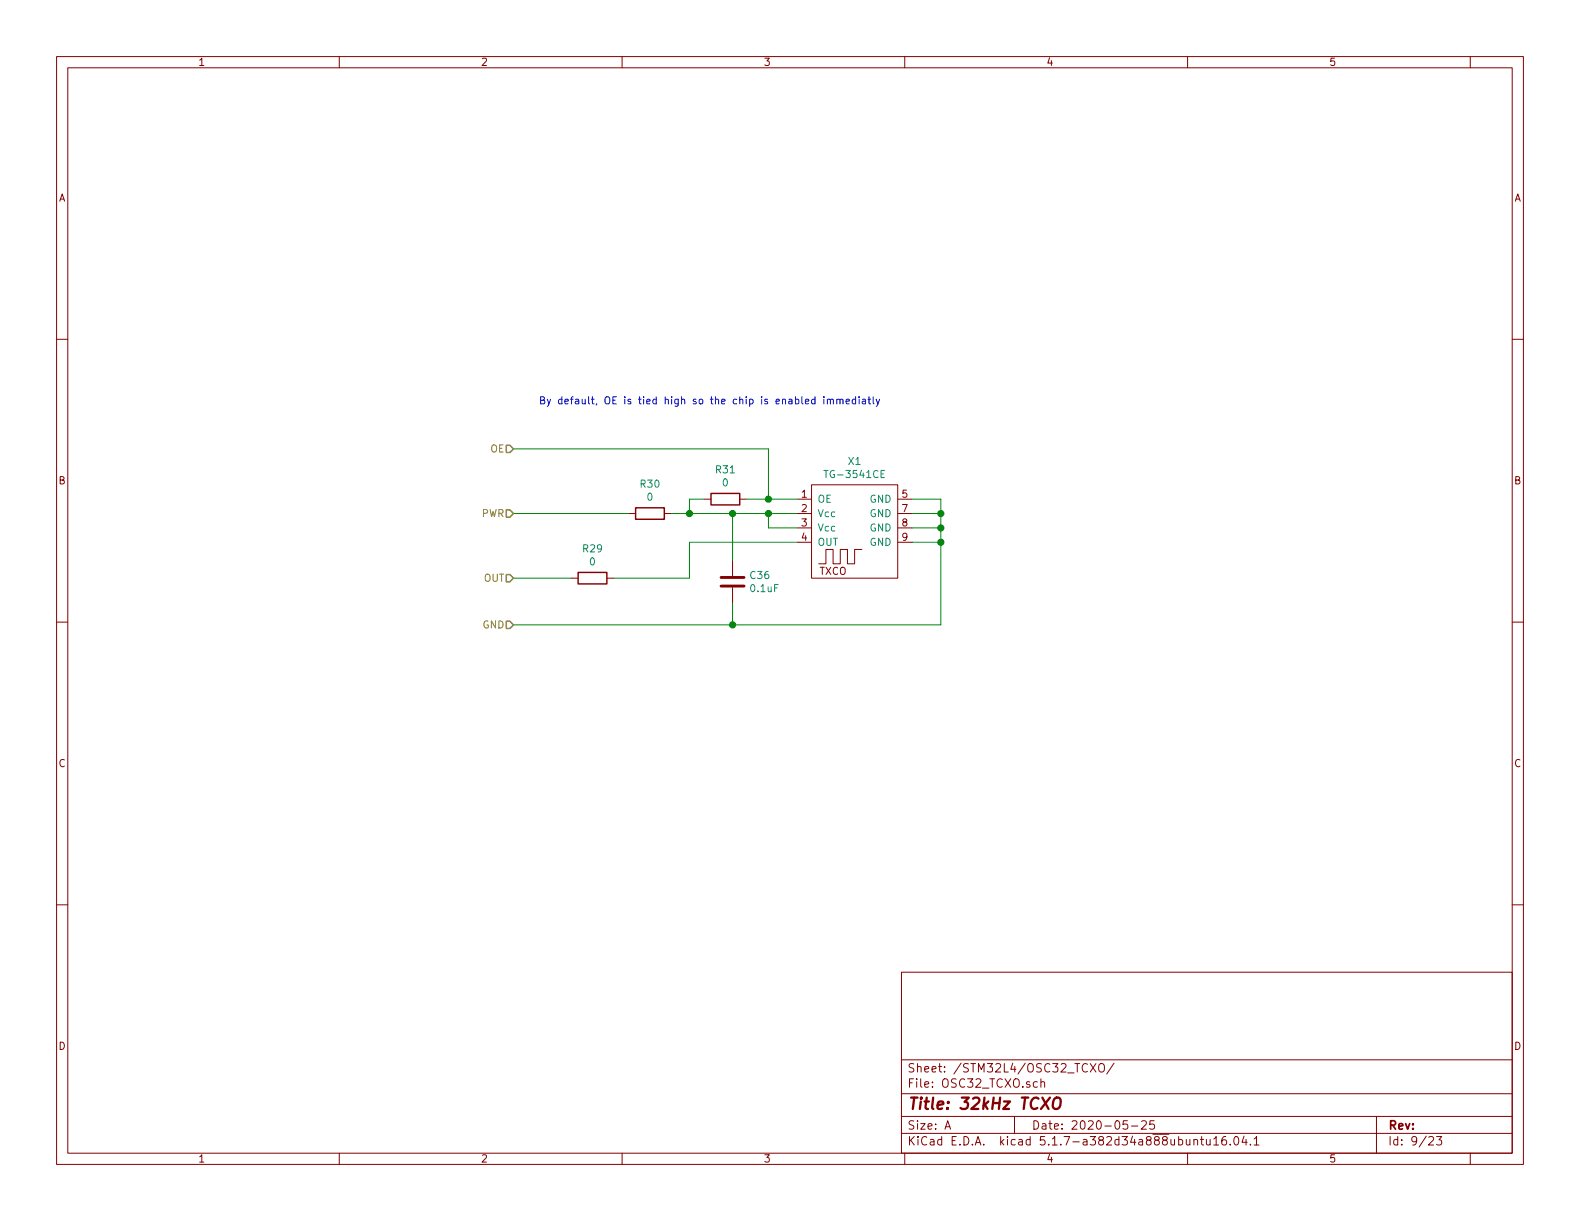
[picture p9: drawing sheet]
EESchema Schematic File Version 4
EELAYER 30 0
EELAYER END
$Descr A 11000 8500
encoding utf-8
Sheet 9 23
Title "32kHz TCXO"
Date "2020-05-25"
Rev ""
Comp ""
Comment1 ""
Comment2 ""
Comment3 ""
Comment4 ""
$EndDescr
$Comp
L 1K_Custom_Symbol:TG-3541CE X?
U 1 1
P 5950 3625
AR Path="/5EA31C93/5FEDC1F7" Ref="X?"  Part="1" 
AR Path="/5EA31C93/5FEDB823/5FEDC1F7" Ref="X1"  Part="1" 
AR Path="/5EA31C93/6310C56A/5FEDC1F7" Ref="X1"  Part="1" 
AR Path="/5FBFFCB6/5FEDB823/5FEDC1F7" Ref="X1"  Part="1" 
F 0 "X1" H 5950 4040 50  0000 C CNN
F 1 "TG-3541CE" H 5950 3949 50  0000 C CNN
F 2 "footprint_custom:Oscillator_SMD_SeikoEpson_TG3541CE-10Pin_3.2x2.5mm_HandSoldering" H 5900 3175 50  0001 C CNN
F 3 "https://support.epson.biz/td/api/doc_check.php?dl=brief_TG-3541CE&lang=en" H 6050 3625 50  0001 C CNN
F 4 "TG-3541CE 32.7680KXA3" H 5900 2925 50  0001 C CNN "Mfr. #"
F 5 "https://www.digikey.com/product-detail/en/epson/TG-3541CE-32-7680KXA3/SER4421CT-ND/10239844" H 5900 3075 50  0001 C CNN "Order"
	1    5950 3625
	1    0    0    -1  
$EndComp
Wire Wire Line
	6350 3775 6550 3775
Wire Wire Line
	6350 3675 6550 3675
Wire Wire Line
	6550 3675 6550 3775
Connection ~ 6550 3775
Wire Wire Line
	6350 3575 6550 3575
Wire Wire Line
	6550 3575 6550 3675
Connection ~ 6550 3675
Wire Wire Line
	6350 3475 6550 3475
Wire Wire Line
	6550 3475 6550 3575
Connection ~ 6550 3575
$Comp
L Device:C C?
U 1 1
P 5100 4050
AR Path="/5EA31C93/5EA7CBB1/5FEDE147" Ref="C?"  Part="1" 
AR Path="/5EA31C93/5EAB027D/5FEDE147" Ref="C?"  Part="1" 
AR Path="/5EA31C93/5EAB163E/5FEDE147" Ref="C?"  Part="1" 
AR Path="/5EA31C93/5EAB0A1F/5FEDE147" Ref="C?"  Part="1" 
AR Path="/5EA31C93/5EAB13AE/5FEDE147" Ref="C?"  Part="1" 
AR Path="/5EA31C93/5EAB17B1/5FEDE147" Ref="C?"  Part="1" 
AR Path="/5EA31C93/5FEDB823/5FEDE147" Ref="C36"  Part="1" 
AR Path="/5EA31C93/6310C56A/5FEDE147" Ref="C36"  Part="1" 
AR Path="/5FBFFCB6/5FEDB823/5FEDE147" Ref="C36"  Part="1" 
F 0 "C36" H 5215 4096 50  0000 L CNN
F 1 "0.1uF" H 5215 4005 50  0000 L CNN
F 2 "Capacitor_SMD:C_0603_1608Metric_Pad1.08x0.95mm_HandSolder" H 5138 3900 50  0001 C CNN
F 3 "~" H 5100 4050 50  0001 C CNN
F 4 "25V" H 5100 4050 50  0001 C CNN "Voltage"
F 5 "CL10B104KA8NNNC" H 5100 4050 50  0001 C CNN "Mfr. #"
F 6 "https://www.digikey.com/product-detail/en/samsung-electro-mechanics/CL10B104KA8NNNC/1276-1006-1-ND/3889092" H 5100 4050 50  0001 C CNN "Order"
	1    5100 4050
	1    0    0    -1  
$EndComp
$Comp
L Device:R R?
U 1 1
P 4525 3575
AR Path="/5EA31C93/5EAB13AE/6310C56D" Ref="R?"  Part="1" 
AR Path="/5EA31C93/5FEDB823/6310C56D" Ref="R30"  Part="1" 
AR Path="/5EA31C93/6310C56A/6310C56D" Ref="R30"  Part="1" 
AR Path="/5FBFFCB6/5FEDB823/6310C56D" Ref="R30"  Part="1" 
F 0 "R30" V 4318 3575 50  0000 C CNN
F 1 "0" V 4409 3575 50  0000 C CNN
F 2 "Resistor_SMD:R_0603_1608Metric_Pad0.98x0.95mm_HandSolder" V 4455 3575 50  0001 C CNN
F 3 "~" H 4525 3575 50  0001 C CNN
F 4 "RK73Z1JTTD" H 4525 3575 50  0001 C CNN "Mfr. #"
F 5 "https://www.digikey.com/product-detail/en/koa-speer-electronics-inc/RK73Z1JTTD/2019-RK73Z1JTTDCT-ND/9847522" H 4525 3575 50  0001 C CNN "Order"
	1    4525 3575
	0    1    1    0   
$EndComp
$Comp
L Device:R R?
U 1 1
P 5050 3475
AR Path="/5EA31C93/5EAB13AE/6310C56E" Ref="R?"  Part="1" 
AR Path="/5EA31C93/5FEDB823/6310C56E" Ref="R31"  Part="1" 
AR Path="/5EA31C93/6310C56A/6310C56E" Ref="R31"  Part="1" 
AR Path="/5FBFFCB6/5FEDB823/6310C56E" Ref="R31"  Part="1" 
F 0 "R31" V 4843 3475 50  0000 C CNN
F 1 "0" V 4934 3475 50  0000 C CNN
F 2 "Resistor_SMD:R_0603_1608Metric_Pad0.98x0.95mm_HandSolder" V 4980 3475 50  0001 C CNN
F 3 "~" H 5050 3475 50  0001 C CNN
F 4 "RK73Z1JTTD" H 5050 3475 50  0001 C CNN "Mfr. #"
F 5 "https://www.digikey.com/product-detail/en/koa-speer-electronics-inc/RK73Z1JTTD/2019-RK73Z1JTTDCT-ND/9847522" H 5050 3475 50  0001 C CNN "Order"
	1    5050 3475
	0    1    1    0   
$EndComp
Text HLabel 3575 3575 0    50   Input ~ 0
PWR
Text HLabel 3575 4350 0    50   Input ~ 0
GND
Wire Wire Line
	5200 3475 5350 3475
Wire Wire Line
	5550 3575 5350 3575
Wire Wire Line
	5550 3675 5350 3675
Wire Wire Line
	5350 3675 5350 3575
Connection ~ 5350 3575
Wire Wire Line
	5350 3575 5100 3575
$Comp
L Device:R R?
U 1 1
P 4125 4025
AR Path="/5EA31C93/5EAB13AE/5FEE2119" Ref="R?"  Part="1" 
AR Path="/5EA31C93/5FEDB823/5FEE2119" Ref="R29"  Part="1" 
AR Path="/5EA31C93/6310C56A/5FEE2119" Ref="R29"  Part="1" 
AR Path="/5FBFFCB6/5FEDB823/5FEE2119" Ref="R29"  Part="1" 
F 0 "R29" V 3918 4025 50  0000 C CNN
F 1 "0" V 4009 4025 50  0000 C CNN
F 2 "Resistor_SMD:R_0603_1608Metric_Pad0.98x0.95mm_HandSolder" V 4055 4025 50  0001 C CNN
F 3 "~" H 4125 4025 50  0001 C CNN
F 4 "RK73Z1JTTD" H 4125 4025 50  0001 C CNN "Mfr. #"
F 5 "https://www.digikey.com/product-detail/en/koa-speer-electronics-inc/RK73Z1JTTD/2019-RK73Z1JTTDCT-ND/9847522" H 4125 4025 50  0001 C CNN "Order"
	1    4125 4025
	0    1    1    0   
$EndComp
Wire Wire Line
	4800 3775 5550 3775
Wire Wire Line
	4900 3475 4800 3475
Wire Wire Line
	4800 3475 4800 3575
Connection ~ 4800 3575
Wire Wire Line
	4800 3575 4675 3575
Text HLabel 3575 3125 0    50   Input ~ 0
OE
Wire Wire Line
	3575 3125 5350 3125
Wire Wire Line
	5350 3125 5350 3475
Connection ~ 5350 3475
Wire Wire Line
	5350 3475 5550 3475
Text HLabel 3575 4025 0    50   Input ~ 0
OUT
Wire Wire Line
	3575 4025 3975 4025
Wire Wire Line
	4800 3775 4800 4025
Wire Wire Line
	4800 4025 4275 4025
Wire Wire Line
	3575 4350 5100 4350
Wire Wire Line
	6550 3775 6550 4350
Wire Wire Line
	3575 3575 4375 3575
Text Notes 3750 2825 0    50   ~ 0
By default, OE is tied high so the chip is enabled immediatly
Wire Wire Line
	5100 3900 5100 3575
Connection ~ 5100 3575
Wire Wire Line
	5100 3575 4800 3575
Wire Wire Line
	5100 4200 5100 4350
Connection ~ 5100 4350
Wire Wire Line
	5100 4350 6550 4350
$EndSCHEMATC
